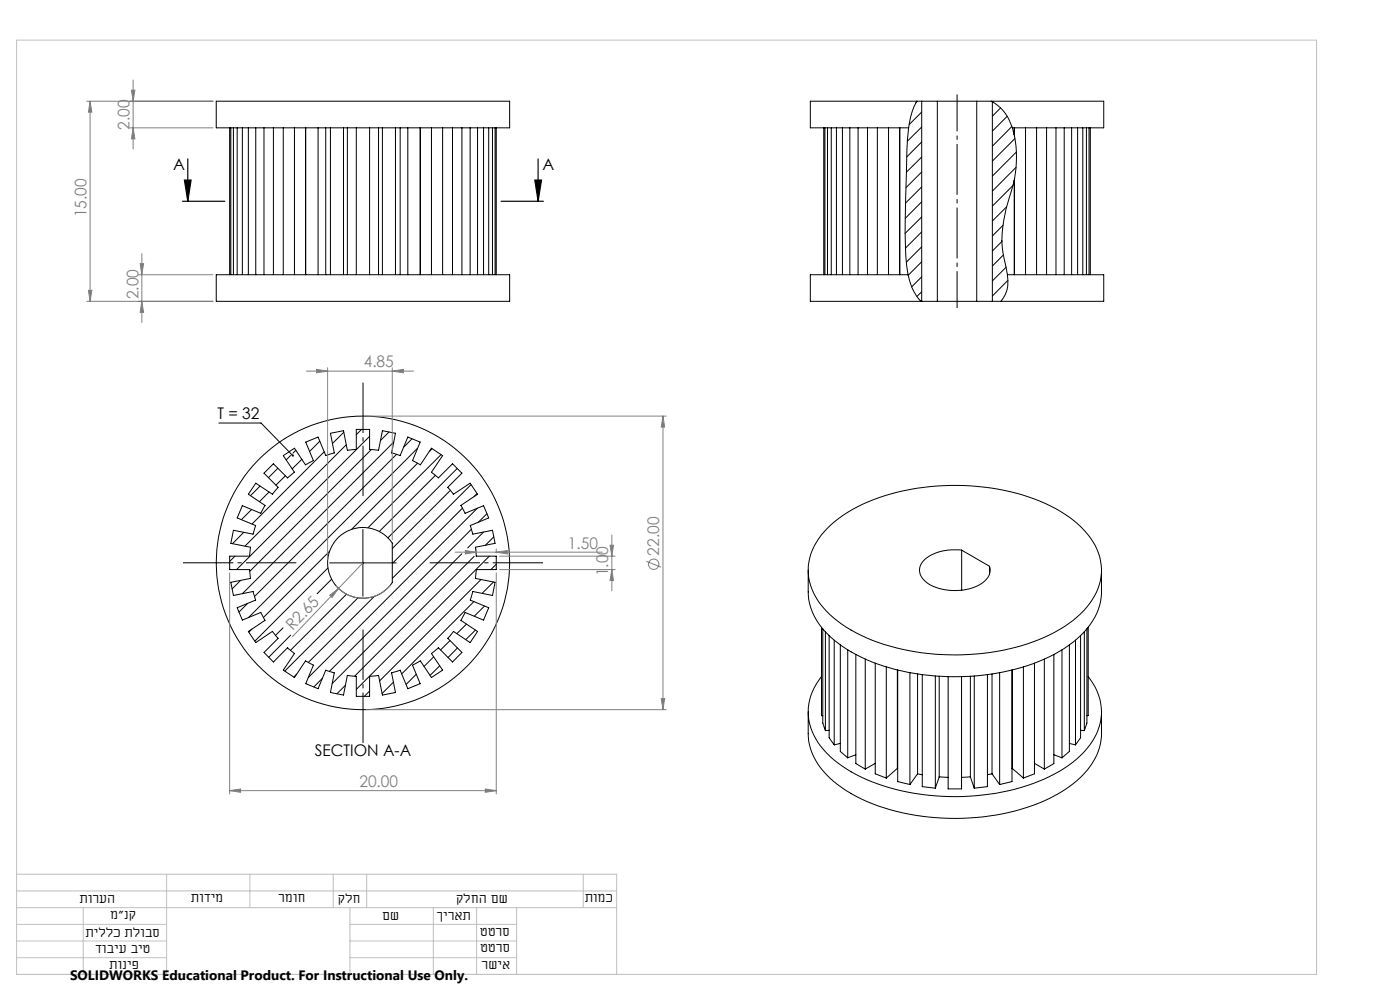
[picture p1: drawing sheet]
<svg xmlns="http://www.w3.org/2000/svg" width="420mm" height="297mm" viewBox="0 0 420 297" stroke-linecap="round" stroke-linejoin="round" font-family="sans-serif">
<g fill="none" stroke="#000" stroke-width=".3">
<path d="M64.9 30.3h88v8h-88zM68.9 38.3v44M69.3 38.3v44M70 38.3v44M71.2 38.3v44M72.7 38.3v44M74.5 38.3v44M76.7 38.3v44M79.2 38.3v44M82 38.3v44M85 38.3v44M88.3 38.3v44"/>
<path d="M91.7 38.3v44M95.4 38.3v44M97.7 38.3v44M99.1 38.3v44M103 38.3v44M104.2 38.3v44M106.9 38.3v44M110.9 38.3v44M113.6 38.3v44M114.7 38.3v44M118.6 38.3v44M120.1 38.3v44"/>
<path d="M122.3 38.3v44M126 38.3v44M126.1 38.3v44M129.4 38.3v44M132.8 38.3v44M135.7 38.3v44M138.6 38.3v44M141 38.3v44M143.3 38.3v44M145.1 38.3v44M146.6 38.3v44M147.7 38.3v44"/>
<path d="M148.5 38.3v44M148.9 38.3v44M247.1 38.3v44M247.5 38.3v44M248.2 38.3v44M249.4 38.3v44M250.9 38.3v44M252.7 38.3v44M255 38.3v44M257.4 38.3v44M260.2 38.3v44M263.2 38.3v44"/>
<path d="M266.6 38.3v44M269.9 38.3v44M272.6 38.3a460.4 460.4 0 0 0-.9 38.5l.7 5.5M275 30.3h-31.9v8h29.5M275 30.3a20.7 20.7 0 0 0-2.4 8M275 30.3h1.5M275.3 30.3l-.6 .6M276.5 30.3h4.7M276.5 30.3v60M276.5 33.6l-3.7 3.7M276.5 38.1l-4.3 4.2M281.2 30.3h11.8"/>
<path d="M281.2 30.3v60M293 30.3h4.4M293 30.3v60M297.4 30.3h33.7v8h-27.4M297.4 30.3a12.8 12.8 0 0 1 6.3 8M297.7 30.5v59.8M300.2 32.3l-2.5 2.5M302.2 34.9l-4.5 4.4M303.6 37.9l-5.9 5.9M303.7 38.3l.6 2.1v-2.1M304.3 38.3v2.4M307.7 38.3v44"/>
<path d="M311 38.3v44M314 38.3v44M316.8 38.3v44M319.3 38.3v44M321.5 38.3v44M323.3 38.3v44M324.8 38.3v44M325.9 38.3v44M326.7 38.3v44M327.1 38.3v44M276.5 42.5l-4.5 4.5M276.5 47.1l-4.6 4.5"/>
<path d="M276.5 51.5l-4.7 4.7M276.5 56l-4.8 4.9M303.9 55.6l-6.2 6.2M304.2 40.3l.1 .4M304.3 40.7a35.3 35.3 0 0 1 0 13M304.3 53.7v28.6M304.3 53.7l-.1 .4M304.5 41.5l-6.8 6.8M304.8 50.2l-7.1 7.1M304.9 45.6l-7.2 7.2M276.5 60.5l-4.9 4.9M276.5 65l-5 5"/>
<path d="M276.5 69.5l-4.9 4.9M276.5 74l-4.6 4.6M276.5 78.5l-4 4M300.6 72.4v-.2a48.3 48.3 0 0 1 2.9-15.3l.8-2.8v28.2M300.6 72.4l.3 3.3 1.3 6.6M300.6 72.4l-2.9 2.8M300.9 67.5l-3.2 3.2M301 76.4l-3.3 3.3M302 62l-4.3 4.2M64.9 82.3h88v8h-88zM272.4 82.3h-29.3v8h33.2M272.4 82.3a15.7 15.7 0 0 0 3.9 8"/>
<path d="M276.3 90.3h.2M276.5 90.3h4.7M276.5 83l-3 3M276.5 87.5l-1.4 1.4M281.2 90.3h11.8M293 90.3h4.7M297.7 90.3h2.6M301.8 80.1l-4.1 4.1M302.2 82.3h28.9v8h-30.8M302.2 82.3a9.2 9.2 0 0 1-1.9 8M302.4 84l-4.7 4.7M65.7 126.8h12.6l9.5 9.7"/>
<path d="M87.2 136.5l-1.3 1.3M88.8 134.9l-.9 .9M90.6 137.7l-2.9 2.8M96 132.2l-3.1 3.1M97.3 135.4l-21.7 21.7M103.2 129.5l-3.5 3.4M103.9 133.3l-30.4 30.4M108.5 128.7l-1.6 1.6M110.9 130.8l-39.9 39.9M111.4 134.7l-36.5 36.5M116.7 129.5l-2.5 2.5M118.1 132.5l-45.4 45.4"/>
<path d="M119 136.2l-42.7 42.6M123.6 131.5l-2.5 2.6M125.3 134.3l-50.8 50.8M125.3 138.8l-19.9 19.9M129.6 134.4l-.8 1M132.3 136.2l-21.9 22M73.1 159.5l-3.4 3.4M75.5 152.7l-3.1 3M78 145.7l-2.9 2.9M79.2 141.8l2.8-2.8 4.3 4.2 2-1.7-3.3-4.9 3.3-2.3 3.4 5 .6-.3 1.7-1-2.3-5.5 3.7-1.5 2.3 5.5 2.6-.8-1.2-5.8 3.9-.8 1.2 5.9 2.7-.3v-6h4v6l2.7 .3 1.1-5.9 3.9 .8-1.1 5.8 2.6 .8 2.2-5.5 3.7 1.5-2.2 5.5 2.3 1.3 3.3-5 3.4 2.3-3.4 4.9 2.1 1.7 4.2-4.2 2.9 2.8-4.3 4.2 .2 .3 1.5 1.8 5-3.3 2.3 3.3-5 3.4 1.2 2.3 5.6-2.3 1.5 3.7-5.5 2.3 .8 2.6 5.8-1.2 .8 3.9-5.9 1.2 .3 2.7h6v4h-6l-.3 2.7 5.9 1.1-.8 4-5.8-1.2-.8 2.5 5.5 2.3-1.5 3.7-5.6-2.3-1.2 2.4 5 3.4-2.3 3.3-5-3.4-1.7 2.1 4.3 4.2-2.9 2.9-4.2-4.3-2.1 1.8 3.4 4.9-3.4 2.3-3.3-5-2.1 1.1-.2 .2 2.2 5.5-3.7 1.5-2.2-5.5-2.6 .7 1.1 5.9-3.9 .8-1.1-5.9-2.7 .3v6h-4v-6l-2.7-.3-1.2 5.9-3.9-.8 1.2-5.9-2.6-.7-2.3 5.5-3.7-1.5 2.3-5.5-2.3-1.3-3.4 5-3.3-2.3 3.3-4.9-2-1.8-4.3 4.3-2.8-2.9 4.2-4.2-1.7-2.1-5 3.4-2.2-3.3 5-3.4-1.3-2.4-5.5 2.3-1.5-3.7 5.5-2.3-.8-2.5-5.9 1.2-.7-4 5.8-1.1-.2-2.7h-6v-4h6l.2-2.7-5.8-1.2 .7-3.9 5.9 1.2 .1-.3 .7-2.3-5.5-2.3 1.5-3.7 5.5 2.3 1.3-2.3-5-3.4 2.2-3.3 5 3.3 1.7-2.1zM80.7 147.5l-2.9 2.9M83.4 140.3l-2.9 2.9"/>
<path d="M85.6 142.6l-2.8 2.8M108.9 158.7v20M130.6 142.4l-16.8 16.9M135.1 147l-17.4 17.4M137.2 140.4l-20.8 20.8M138.7 152.3l-21 21.1M141.3 145.2l-23.6 23.7M141.4 158.6l-42.6 42.6M143.1 147.9l-.9 .9M143.2 152.3l-50.7 50.8M145.1 159.5l-4.8 4.7M146.1 153.9l-2.6 2.6"/>
<path d="M248.2 158.3a46.8 46.8 0 0 1 24.9-11.6 70 70 0 0 1 42.2 5 28.4 28.4 0 0 1 13.8 12.9 16 16 0 0 1-3 17.3 41.2 41.2 0 0 1-21.5 12.1 70.7 70.7 0 0 1-46.2-3.6 28 28 0 0 1-14.8-13.8 16.1 16.1 0 0 1 3.7-17.3zM70.5 166.7l-1.6 1.6M72.2 174l-2.6 2.5M98.4 170.2l-22 22M98.8 165.2l-19.8 19.9M98.9 168.7h20M99.5 173.6l-4.4 4.3M101.4 176.2h.1M101.6 160.9a10.6 10.6 0 0 1 16.1 1.9v11.8a10.6 10.6 0 0 1-15.7 2.2 10.6 10.6 0 0 1-.4-15.9zM104 178.1l-16.9 16.8M107.4 179.2l-22 21.9M112.3 178.7l-19.8 19.8"/>
<path d="M138.5 166l-38.8 38.9M142.2 166.8l-35.8 35.9M144.3 173.7l-30.4 30.4M146.8 166.7l-39.9 39.9M148 174.4l-3.4 3.4M148.1 160.9l-2.5 2.5M148.9 169.1l-1.6 1.6M242.5 170.9v6.5a19.5 19.5 0 0 0 8.8 15.3 56.9 56.9 0 0 0 31.3 10 64 64 0 0 0 36.7-8.4 23.4 23.4 0 0 0 10.8-13.8l.3-2.4v-7.2M288.5 164.9a13.7 13.7 0 0 0-11.6 3.4 4.3 4.3 0 0 0 1.4 6.5 16.2 16.2 0 0 0 16.6-.2 4.4 4.4 0 0 0 2-4.9M288.5 164.9l8.4 4.8M288.5 164.9v12M296.9 169.7v2.3"/>
<path d="M74.3 180.9l-2.6 2.5M75.5 188.6l-.9 .8M84.9 188.2l-2.2 2.2M87.2 190.4l-6.6 6.6M130.1 196.8l-2.9 2.9M131.9 199.6l-2.9 2.8M135 192l-2.8 2.8M137.2 194.2l-2.8 2.9M139.9 187l-2.8 2.9M142.2 180.3l-21.7 21.7M142.6 188.8l-2.9 2.9M145.3 181.6l-3 3.1"/>
<path d="M246.5 188v26.5h.3M246.8 188.5v28.2l.8 2.3M247.6 189.3v29.7M248.7 190.5v30.6l1.6 2.1M250.3 191.9v31.3M252.1 193.3v31.9l2.2 1.9M254.3 194.8v32.3M256.8 196.1v32.7l2.8 1.7M259.6 197.5v33M262.6 198.8v33.1l3.3 1.3M265.9 199.9v33.3M307 199.9v33.3"/>
<path d="M310.3 198.8v33.1l-3.3 1.3M313.3 197.5v33M316.2 196.1v32.7l-2.9 1.7M318.6 194.8v32.3M320.8 193.3v31.9l-2.2 1.9M322.7 191.9v31.3M324.2 190.5v30.6l-1.5 2.1M325.3 189.3v29.7M326.1 188.5v28.2l-.8 2.3M326.5 188v26.5h-.4M89 202l-.9 .9M96.7 203.3l-2.5 2.6"/>
<path d="M103.6 205.4l-2.5 2.5M110.9 207.1l-1.6 1.6M118 204.4l-3.4 3.5M124.9 202.1l-3.1 3M242.5 213.4v6.5a19.7 19.7 0 0 0 8.8 15.3 55.2 55.2 0 0 0 29.3 9.8 65.4 65.4 0 0 0 37.3-7.4 25 25 0 0 0 11.9-13.4l.6-3.6v-7.2M246.5 202.8a16.1 16.1 0 0 0 .5 21.8 40.8 40.8 0 0 0 19.9 11.5 71.8 71.8 0 0 0 46.4-2.6 30.1 30.1 0 0 0 15.7-13.6 15.9 15.9 0 0 0-2.5-17.1M248.7 218.9l-1.1 .1M269.2 200.8v29.5M269.3 200.8v33.4l3.7 .9M273 201.6v33.5M275.3 202v29.9M276.7 202.2v33.6l3.9 .4"/>
<path d="M280.6 202.6v33.6M281.8 202.7v30.1M284.4 202.8v33.6h4.1v-33.6M291.1 202.7v30.1M292.3 202.6v33.6M296.2 202.2v33.6l-3.9 .4M297.6 202v29.9M299.9 201.6v33.5M303.6 200.8v33.4l-3.7 .9M303.7 200.8v29.5M324.2 218.9l1.1 .1M252.1 222.8l-1.8 .4"/>
<path d="M256.8 226.2l-2.5 .9M262.6 228.8l-3 1.7M269.2 230.3l-3.3 2.9M269.2 230.3h.1M275.3 231.9l1.4 .3M275.3 231.9l-2.3 3.2M281.8 232.8l2.6 .2M281.8 232.8l-1.2 3.4M291.1 232.8l-2.6 .2M291.1 232.8l1.2 3.4M297.6 231.9l-1.4 .3M297.6 231.9l2.3 3.2"/>
<path d="M303.7 230.3l3.3 2.9M303.7 230.3h-.1M310.3 228.8l3 1.7M316.2 226.2l2.4 .9M320.8 222.8l1.9 .4"/>
<circle cx="108.9" cy="168.7" r="44"/>
</g>
<g fill="none" stroke="#808080" stroke-width=".3">
<path d="M26 30.3h37.9M27 30.3l.6 3.3h-1.1zM27 30.3v60M38.9 38.3h25M39.4 27h1.1l-.6 3.3zM39.9 38.3l.6 3.3h-1.1zM39.9 24v20.7M42.1 79h1l-.6 3.3zM42.5 76v20.7M26 90.3h37.9M26.5 87h1.1l-.6 3.3zM41.6 82.3h22.3"/>
<path d="M42.5 90.3l.6 3.3h-1zM91.9 111.2h32.1M95 110.7l3.3 .5-3.3 .5zM98.3 110.2v57.5M117.7 111.2l3.3-.5v1zM117.7 110.2v51.6M109.9 124.7h90M198.9 124.7l.5 3.3h-1zM198.9 124.7v88M68.9 171.7v66.2M98.9 178.4l2.7-2-2 2.7zM108.9 168.7l-21.2 22.1"/>
<path d="M117.1 175.4a10.6 10.6 0 0 1-16.2 .2M136.5 165.5h44.2M139.6 165l3.3 .5-3.3 .5zM142.9 164.5v1.2M148.9 171.7v66.2M148.9 165.5l3.3-.5v1zM148.9 164.5v1.2M149.9 170.7h34.6M149.9 166.7h34.6M183 163.4h1l-.4 3.3zM183.6 170.7l.4 3.3h-1zM183.6 160.3v16.8"/>
<path d="M193.9 168.2l4.4 1.8M109.9 212.7h90M198.4 209.4h1l-.5 3.3zM68.9 237l3.3-.5v1zM68.9 237h80M145.6 236.5l3.3 .5-3.3 .5z"/>
<circle cx="196.1" cy="169.1" r="1.55"/>
</g>
<path d="M55.3 54h2l-1 6.3zM56.3 47.6v12.7M160.4 54h2.1l-1.1 6.3zM161.4 47.6v12.7M54.8 60.3h12.7M150.3 60.3h12.7" fill="none" stroke="#000" stroke-width=".35"/>
<path d="M287.1 28.3v64" fill="none" stroke="#000" stroke-width=".3" stroke-dasharray="15.2 1.3 1.3 1.3" stroke-dashoffset="4.2" stroke-linecap="butt"/>
<path d="M108.9 148.7v-34M88.9 168.7h-34M128.9 168.7h34M108.9 188.7v34" fill="none" stroke="#000" stroke-width=".3" stroke-dasharray="15.2 1.3 1.3 1.3" stroke-dashoffset=".1" stroke-linecap="butt"/>
<g fill="none" stroke="#c0c0c0" stroke-width=".3">
<path d="M5 12h390v280h-390zM5 262h180v30M5 277h45M5 272h180M5 267h180M25 272v20M50 262v30M75 262v10M100 262v10M105 277h50M105 272v20M110 262v10"/>
<path d="M130 272v20M143 272v20M155 272v20M175 262v10M5 282h45M5 287h45M105 282h50M105 287h50"/>
</g>
<g fill="#000">
<path d="M87.6 136.2l.5 .1v.5l-.3-.3 .3 .3-.6-.1z"/>
<path d="M160.4 54h2.1l-1.1 6.3zM55.3 54h2l-1 6.3z"/>
</g>
<g fill="#808080">
<path d="M98.9 178.4l2.7-2-2 2.7z"/>
<path d="M117.7 111.2l3.3-.5v1zM95 110.7l3.3 .5-3.3 .5z"/>
<path d="M139.6 165l3.3 .5-3.3 .5zM148.9 165.5l3.3-.5v1z"/>
<path d="M183.6 170.7l.4 3.3h-1zM183 163.4h1l-.4 3.3z"/>
<path d="M27 30.3l.6 3.3h-1.1zM26.5 87h1.1l-.6 3.3zM42.1 79h1l-.6 3.3zM42.5 90.3l.6 3.3h-1zM39.4 27h1.1l-.6 3.3zM39.9 38.3l.6 3.3h-1.1zM198.9 124.7l.5 3.3h-1zM198.4 209.4h1l-.5 3.3z"/>
<path d="M68.9 237l3.3-.5v1zM145.6 236.5l3.3 .5-3.3 .5z"/>
</g>
<g font-size="4.8" fill="#808080">
<text x="38.9" y="38.9" transform="rotate(-90 38.9 38.9)">2.00</text>
<text x="26" y="65.2" transform="rotate(-90 26 65.2)">15.00</text>
<text x="41.5" y="89.7" transform="rotate(-90 41.5 89.7)">2.00</text>
<text x="109.1" y="110.1">4.85</text>
<text x="170.4" y="164.4">1.50</text>
<text x="197.8" y="166.5" transform="rotate(-90 197.8 166.5)">22.00</text>
<text x="182.5" y="172.7" transform="rotate(-90 182.5 172.7)">1.00</text>
<text x="87.8" y="189.2" transform="rotate(-46 87.8 189.2)">R2.65</text>
<text x="107.8" y="235.9">20.00</text>
</g>
<g font-size="4.8">
<text x="51.9" y="51">A</text>
<text x="162.7" y="51">A</text>
<text x="65.2" y="125.7">T = 32</text>
<text x="94.4" y="226.7">SECTION A-A</text>
</g>
<g font-size="4.2">
<text x="24" y="270.5">תורעה</text>
<text x="33.1" y="275.6">מ&quot;נק</text>
<text x="57.3" y="270.5">תודימ</text>
<text x="83.6" y="270.4">רמוח</text>
<text x="101.4" y="270.5">קלח</text>
<text x="114.7" y="275.6">םש</text>
<text x="131" y="275.6">ךיראת</text>
<text x="136.9" y="270.5">קלחה םש</text>
<text x="175.5" y="270.4">תומכ</text>
<text x="25.7" y="280.7">תיללכ תלובס</text>
<text x="144.1" y="280.5">טטרס</text>
<text x="28.7" y="285.6">דוביע ביט</text>
<text x="144.1" y="285.3">טטרס</text>
<text x="32.8" y="290.4">תוניפ</text>
<text x="144.6" y="290.5">רשיא</text>
</g>
<text font-size="4.1" x="21" y="293.7">SOLIDWORKS Educational Product. For Instructional Use Only.</text>
</svg>
